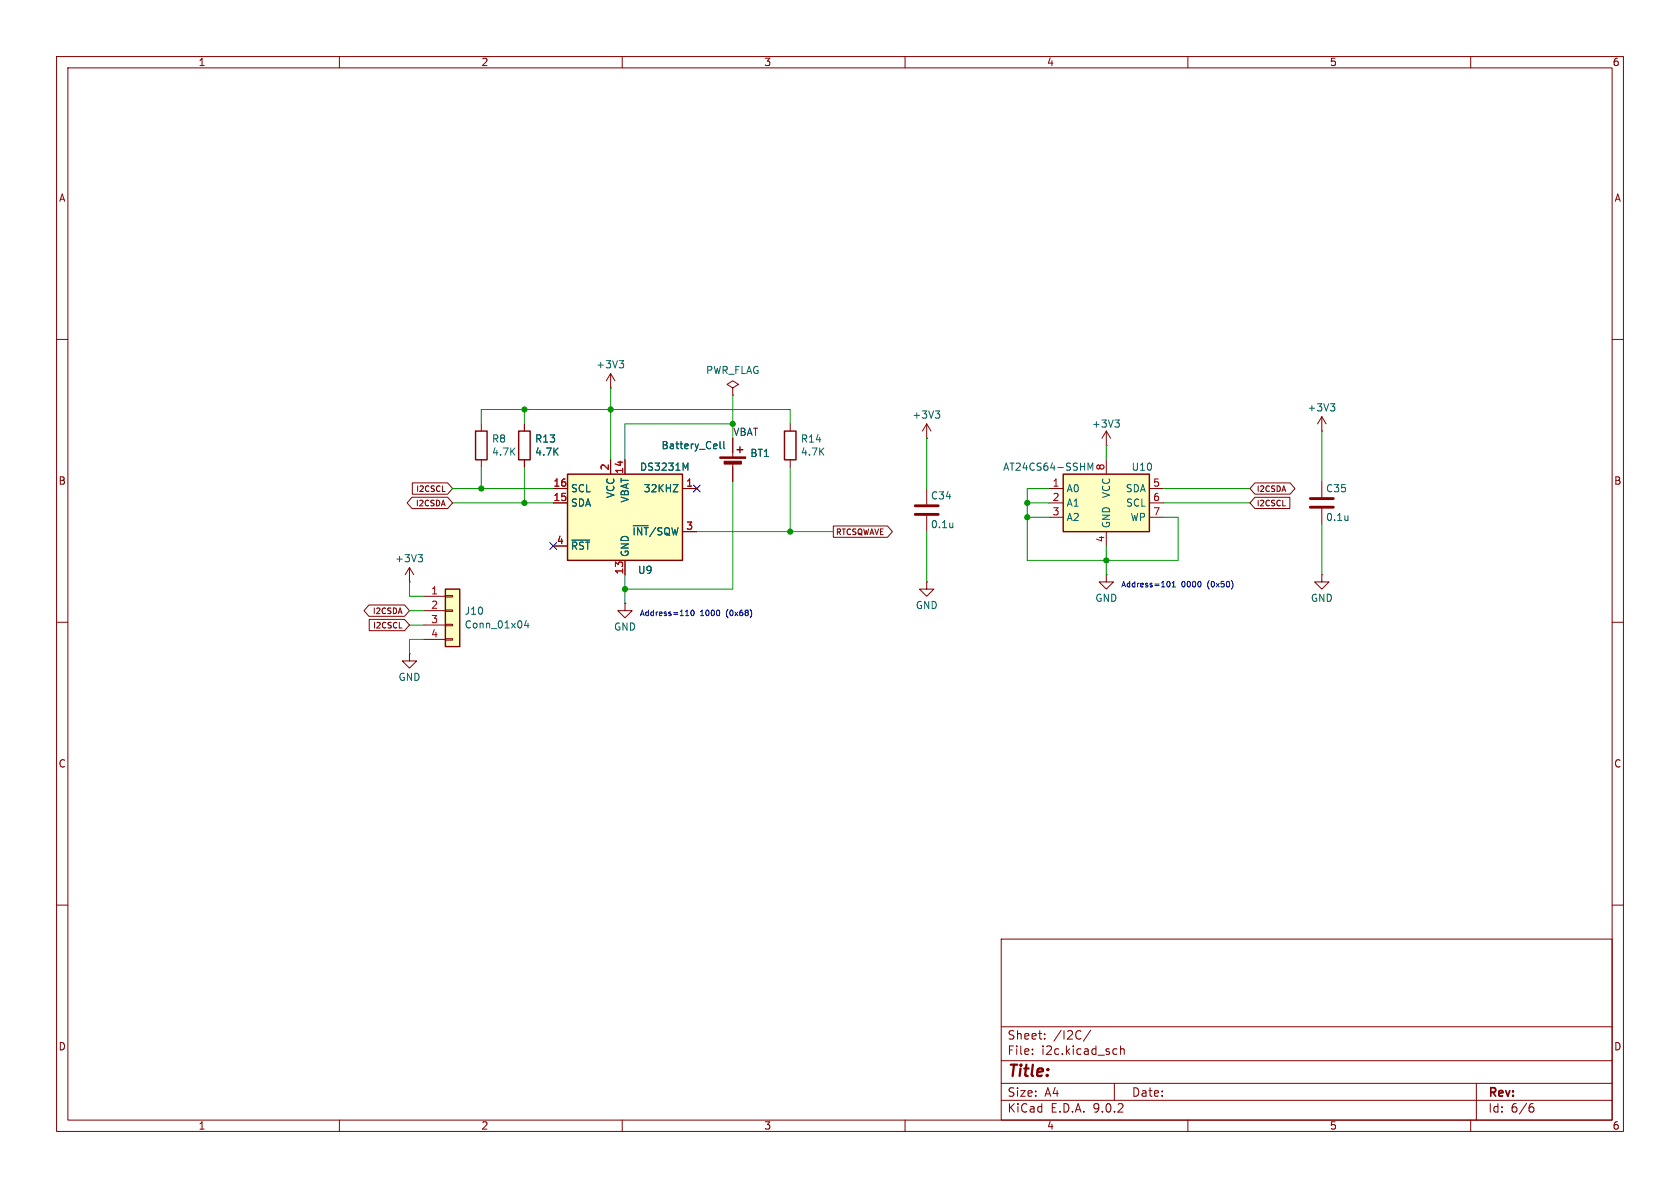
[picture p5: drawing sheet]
<svg xmlns="http://www.w3.org/2000/svg" width="297mm" height="210mm" viewBox="0 0 297 210" stroke-linecap="round" stroke-linejoin="round" font-family="sans-serif">
<g fill="none" stroke="#840000" stroke-width=".18">
<path d="M10 10h277v190h-277zM12 12h273v186h-273zM60 10v2M110 10v2M160 10v2M210 10v2M260 10v2M10 60h2M92.7 74.9v1.3M139.7 74.9v1.3M163.8 77.5h.1M163.8 74.9v2.6"/>
<path d="M163.8 74.9l-.7 1.3M163.8 74.9l.8 1.3M195.6 78.7h.1M195.6 76.2l-.8 1.3M195.6 76.2l.7 1.3M195.6 76.2v2.5M233.7 76.2h.1M233.7 73.7v2.5M233.7 73.7l-.8 1.2M233.7 73.7l.7 1.2M285 60h2M92.7 81.3v1.3"/>
<path d="M139.7 81.3v1.3M163.8 86.4v2.8M163.8 91.2v2.8M233.7 85.1v2.8M233.7 89.9v2.8M10 110h2M163.8 102.9v1.2h1.3l-1.3 1.3-1.2-1.3h1.2M163.8 102.9h.1M195.6 101.6v1.3h1.2l-1.2 1.2-1.3-1.2h1.3M195.6 101.6h.1M233.7 101.6v1.3h1.2l-1.2 1.2-1.3-1.2h1.3M233.7 101.6h.1"/>
<path d="M285 110h2M10 160h2M177 166h108v32h-108zM285 160h2M60 198v2M110 198v2M160 198v2M177 194.5h108M177 191.5h108M177 187.5h108M177 181.5h108M182.5 186.3v.1"/>
<path d="M182.5 185.5v.1M184.7 183.6v.1M184.7 182.8v.1M192.8 182.1l-1.3 2M197 191.5v3M197 185.4l.5 .1M197.5 186.3l-.5 .1M198.1 185.5l.2-.1 .4 .1v.9M198.1 184.9v1.5M210 198v2M260 198v2M261 191.5v6.5"/>
<path d="M270.6 195.7h.4l.2 .3-.1 .5-.5 .1M271 195.1l-.4 .1"/>
</g>
<path d="M91.7 76.2h2v5.1h-2zM138.7 76.2h2v5.1h-2z" fill="none" stroke="#840000" stroke-width=".25"/>
<path d="M161.8 89.4h4.1M161.8 90.9h4.1M231.6 88.1h4.1M231.6 89.7h4.1" fill="none" stroke="#840000" stroke-width=".51"/>
<path d="M165.3 72.6h.8l-.4 .5M165.9 73.1l.2 .3v.3l-.2 .2M197.1 74.2h.8l-.4 .5M197.6 74.7l.3 .3v.3l-.3 .2M235.2 71.4h.8l-.4 .5M235.7 71.9l.3 .2v.3l-.3 .2M168.4 92.4v.9M168.4 93.2h.1M238.3 91.2v.8M238.3 91.9l-.1 .1" fill="none" stroke="#006464" stroke-width=".18"/>
<path d="M188 83.8h15.2v10.2h-15.2z" fill="#ffffc2"/>
<path d="M130.3 79.5h1M130.8 79v1M188 83.8h15.2v10.2h-15.2z" fill="none" stroke="#840000" stroke-width=".25"/>
<path d="M129.5 68.6l1.1-.7-1.1-.6-1 .6 1 .7v1.3M129.5 69.9h.1M129.5 77.5v3.3M129.5 81.8v3.3M185.4 86.4h2.6M185.4 88.9h2.6M185.4 91.4h2.6M195.6 81.3v2.5M195.6 94v2.5M203.2 86.4h2.5M203.2 88.9h2.5M203.2 91.4h2.5" fill="none" stroke="#840000" stroke-width=".18"/>
<path d="M127.3 78v1.1l.2 .2M128 78v1.1l.1 .2M192.3 83.1v-1.2l.5 .9 .4-.9v1.2" fill="none" stroke="#006464" stroke-width=".18"/>
<g fill="#840000" stroke="#840000" stroke-width=".18">
<path d="M127.3 80.8h4.5v.2h-4.5z"/>
<path d="M128 81.5h3.1v.5h-3.1z"/>
</g>
<path d="M100.3 83.8h20.3v15.3h-20.3z" fill="#ffffc2"/>
<path d="M100.3 83.8h20.3v15.3h-20.3z" fill="none" stroke="#840000" stroke-width=".25"/>
<g fill="none" stroke="#840000" stroke-width=".18">
<path d="M107.9 68.6h.1M107.9 66v2.6M107.9 66l-.7 1.3M107.9 66l.8 1.3M97.8 86.4h2.5M97.8 88.9h2.5M97.8 96.5h2.5M107.9 81.3v2.5M110.5 81.3v2.5M110.5 99.1v2.5M120.6 86.4h2.6M120.6 94h2.6"/>
<path d="M72.4 115.6v1.2h1.3l-1.3 1.3-1.3-1.3h1.3M72.4 115.6h.1M110.5 106.7v1.3h1.3l-1.3 1.2-1.3-1.2h1.3M110.5 106.7h.1"/>
</g>
<path d="M109.5 63.8h.7l-.4 .4M110 64.2l.2 .3v.3l-.2 .2M101.1 95.5h3.2M119 85.7h.9l-.9 1.2h.9M121.2 82.8l.4-.9v1.2" fill="none" stroke="#006464" stroke-width=".18"/>
<path d="M78.7 104.1h2.6v10.2h-2.6z" fill="#ffffc2"/>
<path d="M84.1 76.2h2v5.1h-2zM78.7 104.1h2.6v10.2h-2.6z" fill="none" stroke="#840000" stroke-width=".25"/>
<g fill="none" stroke="#840000" stroke-width=".18">
<path d="M85.1 74.9v1.3M92.7 74.9v1.3M129.5 77.5v2.5M72.8 87.9h6.3l.9 1-.9 1h-6.3l-.8-1zM72.9 85.4h6.2l.9 1-.9 1h-6.2zM85.1 81.3v1.3M92.7 81.3v1.3M97.8 86.4h2.5M97.8 88.9h2.5M97.8 96.5h2.5M107.9 81.3v2.5M110.5 81.3v2.5"/>
<path d="M110.5 99.1v2.5M120.6 86.4h2.6M120.6 94h2.6M129.5 82.6v2.5M147.3 93h9.6l.9 1-.9 1h-9.6zM221.8 87.9h6.2v2h-6.2l-.8-1zM221.8 85.4h6.3l.8 1-.8 1h-6.3l-.8-1zM65.2 106.9h6.3l.9 1.1-.9 1h-6.3l-.8-1zM65.3 109.5h6.2l.9 1-.9 1h-6.2zM72.4 102.9h.1M72.4 100.3l-.8 1.3M72.4 100.3l.8 1.3"/>
<path d="M72.4 100.3v2.6M74.9 105.4h3.8M74.9 108h3.8M74.9 110.5h3.8M74.9 113h3.8M78.7 105.3h1.3v.2h-1.3zM78.7 107.8h1.3v.3h-1.3zM78.7 110.4h1.3v.2h-1.3zM78.7 112.9h1.3v.3h-1.3z"/>
</g>
<path d="M127.3 78v1.1l.2 .2M128 78v1.1l.1 .2M73.9 98h.8l-.4 .5M74.4 98.5l.3 .3v.3l-.3 .2M101.1 95.5h3.2M119 85.7h.9l-.9 1.2h.9M121.2 82.8l.4-.9v1.2M93 109.7l-.3 .9h.8M93.3 110.2v.8" fill="none" stroke="#006464" stroke-width=".18"/>
<g fill="none" stroke="#009600" stroke-width=".18">
<path d="M85.1 74.9v-2.5h54.6v2.5M92.7 72.4v2.5M107.9 68.6v12.7M129.5 69.9v7.6M129.5 74.9h-19v6.4M163.8 77.5v8.9M195.6 78.7v2.6M233.7 76.2v8.9M80 88.9h17.8M80 86.4h17.8M85.1 82.6v3.8M92.7 82.6v6.3"/>
<path d="M123.2 94h24.1M129.5 85.1v19h-19M139.7 82.6v11.4M163.8 94v8.9M181.6 91.4h3.8M181.6 88.9h3.8M185.4 86.4h-3.8v12.7h26.7v-7.7h-2.6M195.6 96.5v5.1M205.7 88.9h15.3M205.7 86.4h15.3M233.7 92.7v8.9M72.4 110.5h2.5"/>
<path d="M72.4 102.9v2.5h2.5M72.4 108h2.5M74.9 113h-2.5v2.6M110.5 101.6v5.1"/>
</g>
<path d="M97.2 95.9l1.2 1.2M98.4 95.9l-1.2 1.2M122.6 85.8l1.2 1.2M123.8 85.8l-1.2 1.2" fill="none" stroke="#000084" stroke-width=".18"/>
<path d="M121.2 108.8h.6M122.2 107.9h.2a.53 .53 0 0 1 .3 .4 .53 .53 0 0 1-.3 .5l-.3-.3zM206.4 102.8h.1a.53 .53 0 0 1 .4 .5 .53 .53 0 0 1-.4 .5l-.1-.1M207.2 103.8h.6M207.2 103.1l.3-.3v1" fill="none" stroke="#0000c2" stroke-width=".18"/>
<g fill="#009600" stroke="#009600" stroke-width=".18">
<circle cx="107.9" cy="72.4" r=".46"/>
<circle cx="92.7" cy="72.4" r=".46"/>
<circle cx="110.5" cy="104.1" r=".46"/>
<circle cx="129.5" cy="74.9" r=".46"/>
<circle cx="181.6" cy="91.4" r=".46"/>
<circle cx="181.6" cy="88.9" r=".46"/>
<circle cx="195.6" cy="99.1" r=".46"/>
<circle cx="139.7" cy="94" r=".46"/>
<circle cx="85.1" cy="86.4" r=".46"/>
<circle cx="92.7" cy="88.9" r=".46"/>
</g>
<text font-size="2.8" fill="#840000" x="178" y="190.9">Title:</text>
<g font-size="2.1" fill="#840000">
<text x="178" y="184">Sheet:</text>
<text x="186.2" y="184">/I2C/</text>
<text x="178" y="186.7">File:</text>
<text x="184.1" y="186.7">i2c.kicad_sch</text>
<text x="178" y="196.9">KiCad</text>
<text x="178" y="194.1">Size:</text>
<text x="184.7" y="194.1">A4</text>
<text x="185.7" y="196.9">E.D.A.</text>
<text x="193.3" y="196.9">9.0.2</text>
<text x="200" y="194.1">Date:</text>
<text x="263" y="194.3">Rev:</text>
<text x="263" y="196.9">Id:</text>
<text x="267.1" y="196.9">6/6</text>
</g>
<g font-size="1.8" fill="#840000">
<text x="35" y="11.9">1</text>
<text x="85" y="11.9">2</text>
<text x="135" y="11.9">3</text>
<text x="185" y="11.9">4</text>
<text x="235" y="11.9">5</text>
<text x="285" y="11.9">6</text>
<text x="10.3" y="35.9">A</text>
<text x="285.3" y="35.9">A</text>
<text x="10.3" y="85.9">B</text>
<text x="285.3" y="85.9">B</text>
<text x="10.3" y="135.9">C</text>
<text x="285.3" y="135.9">C</text>
<text x="10.3" y="185.9">D</text>
<text x="285.3" y="185.9">D</text>
<text x="35" y="199.9">1</text>
<text x="85" y="199.9">2</text>
<text x="135" y="199.9">3</text>
<text x="185" y="199.9">4</text>
<text x="235" y="199.9">5</text>
<text x="285" y="199.9">6</text>
</g>
<g font-size="1.8" fill="#006464">
<text x="105.3" y="65.3">+3V3</text>
<text x="124.7" y="66.3">PWR_FLAG</text>
<text x="161.2" y="74.2">+3V3</text>
<text x="192.9" y="75.8">+3V3</text>
<text x="231" y="72.9">+3V3</text>
<text x="86.9" y="78.4">R8</text>
<text x="86.9" y="80.7">4.7K</text>
<text x="94.5" y="78.4">R13</text>
<text x="94.5" y="80.7">4.7K</text>
<text x="113" y="83.4">DS3231M</text>
<text x="116.8" y="79.6">Battery_Cell</text>
<text x="132.5" y="81">BT1</text>
<text x="141.5" y="78.4">R14</text>
<text x="141.5" y="80.7">4.7K</text>
<text x="177.2" y="83.4">AT24CS64-SSHM</text>
<text x="200" y="83.4">U10</text>
<text x="100.8" y="87.2">SCL</text>
<text x="100.8" y="89.8">SDA</text>
<text x="108.8" y="88.2" transform="rotate(-90 108.8 88.2)">VCC</text>
<text x="111.4" y="88.9" transform="rotate(-90 111.4 88.9)">VBAT</text>
<text x="113.7" y="87.2">32KHZ</text>
<text x="164.5" y="88.5">C34</text>
<text x="188.5" y="87.2">A0</text>
<text x="188.5" y="89.8">A1</text>
<text x="196.4" y="88.2" transform="rotate(-90 196.4 88.2)">VCC</text>
<text x="198.9" y="87.2">SDA</text>
<text x="199" y="89.8">SCL</text>
<text x="234.3" y="87.2">C35</text>
<text x="111.7" y="94.8">~{INT}/SQW</text>
<text x="164.5" y="93.6">0.1u</text>
<text x="188.5" y="92.3">A2</text>
<text x="196.4" y="93.5" transform="rotate(-90 196.4 93.5)">GND</text>
<text x="199.8" y="92.3">WP</text>
<text x="234.3" y="92.3">0.1u</text>
<text x="69.7" y="99.6">+3V3</text>
<text x="100.8" y="97.4">~{RST}</text>
<text x="111.4" y="98.6" transform="rotate(-90 111.4 98.6)">GND</text>
<text x="112.7" y="101.6">U9</text>
<text x="161.8" y="107.9">GND</text>
<text x="193.5" y="106.6">GND</text>
<text x="231.6" y="106.6">GND</text>
<text x="82.1" y="111.3">Conn_01x04</text>
<text x="82.1" y="108.9">J10</text>
<text x="108.5" y="111.7">GND</text>
<text x="70.4" y="120.6">GND</text>
</g>
<text font-size="1.8" fill="#0f0f0f" x="129.5" y="77.1">VBAT</text>
<g font-size="1.8" fill="#a90000">
<text x="107.7" y="83.3" transform="rotate(-90 107.7 83.3)">2</text>
<text x="110.2" y="83.9" transform="rotate(-90 110.2 83.9)">14</text>
<text x="195.3" y="83.3" transform="rotate(-90 195.3 83.3)">8</text>
<text x="97.7" y="86.1">16</text>
<text x="97.7" y="88.6">15</text>
<text x="121.2" y="86.1">1</text>
<text x="186" y="86.1">1</text>
<text x="186" y="88.6">2</text>
<text x="203.8" y="86.1">5</text>
<text x="203.8" y="88.6">6</text>
<text x="121.2" y="93.7">3</text>
<text x="186" y="91.2">3</text>
<text x="195.3" y="96" transform="rotate(-90 195.3 96)">4</text>
<text x="203.8" y="91.2">7</text>
<text x="98.4" y="96.3">4</text>
<text x="110.2" y="101.6" transform="rotate(-90 110.2 101.6)">13</text>
<text x="76.1" y="105.2">1</text>
<text x="76.1" y="107.7">2</text>
<text x="76.1" y="110.2">3</text>
<text x="76.1" y="112.8">4</text>
</g>
<g font-size="1.4" fill="#840000">
<text x="73.4" y="89.7">I2CSDA</text>
<text x="73.4" y="87.2">I2CSCL</text>
<text x="222.1" y="89.7">I2CSCL</text>
<text x="222.1" y="87.2">I2CSDA</text>
<text x="147.7" y="94.8">RTCSQWAVE</text>
<text x="65.8" y="108.8">I2CSDA</text>
<text x="65.8" y="111.3">I2CSCL</text>
</g>
<g font-size="1.4" fill="#0000c2">
<text x="198.1" y="103.9">Address=101</text>
<text x="208.9" y="103.9">0000</text>
<text x="213.7" y="103.9">(0x50)</text>
<text x="113" y="109">Address=110</text>
<text x="123.8" y="109">1000</text>
<text x="128.6" y="109">(0x68)</text>
</g>
</svg>
